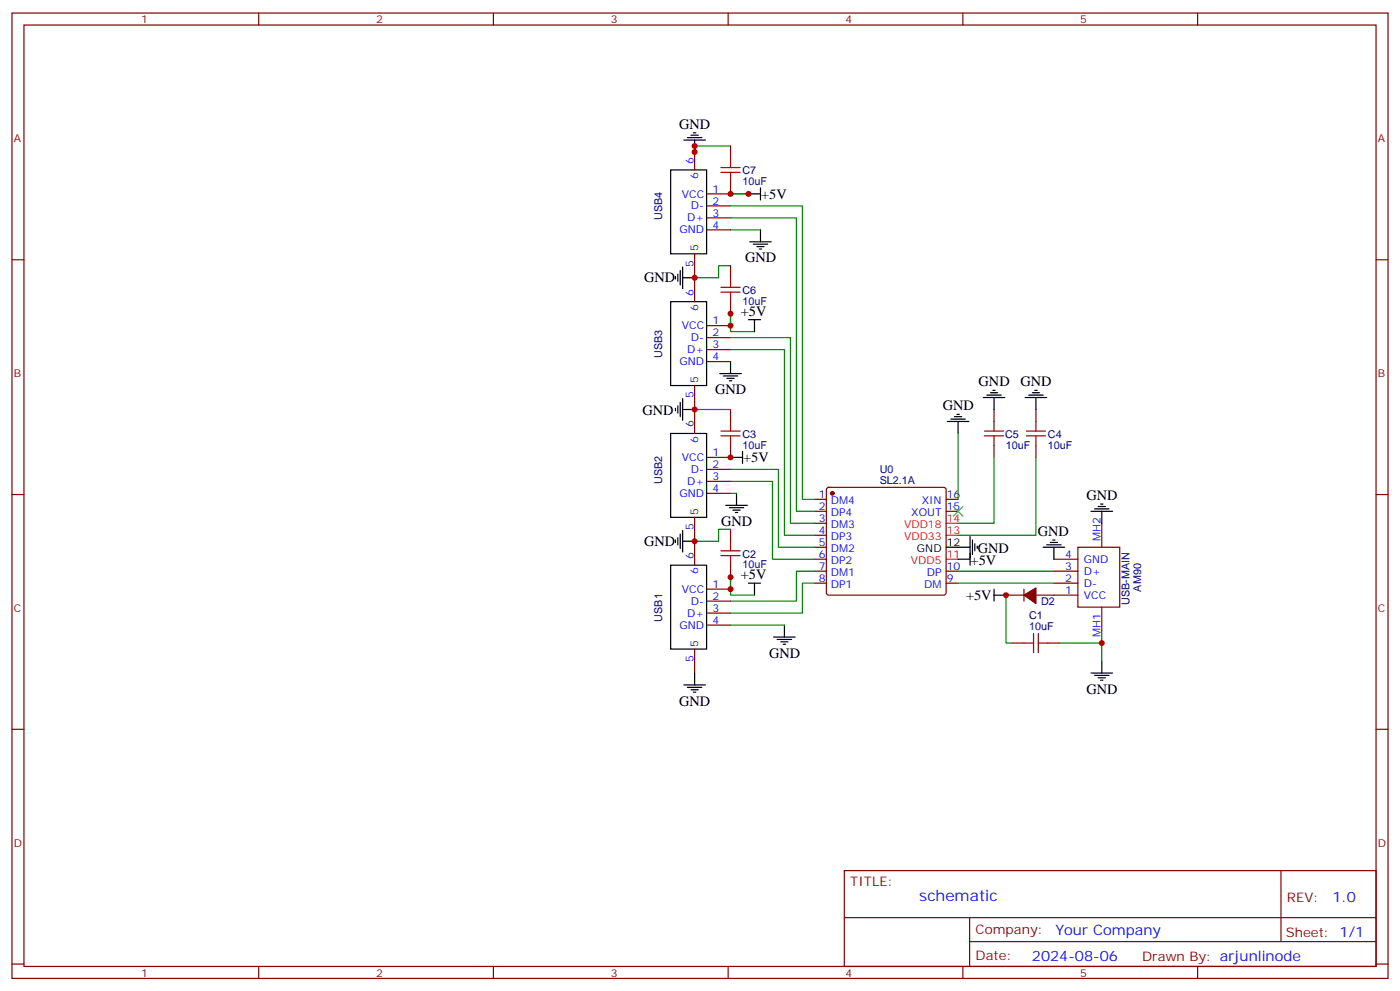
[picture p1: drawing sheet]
<svg xmlns="http://www.w3.org/2000/svg" width="412mm" height="292mm" viewBox="0 0 412 292" stroke-linecap="round" stroke-linejoin="round" font-family="sans-serif">
<g fill="none" stroke="#870000" stroke-width=".35">
<path d="M3.5 3.8h405.4v284.4h-405.4zM7.1 7.4h398.2v277.3h-398.2zM76.2 3.8v3.6M145.3 3.8v3.6M214.5 3.8v3.6M283.6 3.8v3.6M352.8 3.8v3.6M204.6 43v7.1M215.2 43v3.5M215.2 53.6v3.5h-7.1M3.5 76.5h3.6M204.6 74.8v14.1"/>
<path d="M208.1 60.6h7.1M208.1 64.2h7.1M208.1 67.7h7.1M215.2 78.3v3.5M405.3 76.5h3.6M208.1 95.9h7.1M208.1 99.4h7.1M215.2 88.9v3.5M204.6 113.6v14.1M208.1 103h7.1M208.1 106.5h7.1M208.1 138.3h7.1"/>
<path d="M215.2 131.2v3.5h-7.1M215.2 120.6v3.5M292.8 120.6v3.5M292.8 131.2v3.5M305.2 120.6v3.5M305.2 131.2v3.5M3.5 145.7h3.6M204.6 152.4v14.1M208.1 141.8h7.1M208.1 145.3h7.1M215.2 155.9v3.5M239.9 147.1h3.5"/>
<path d="M239.9 150.6h3.5M239.9 154.1h3.5M239.9 157.7h3.5M243.7 143.8l.4-.3h33.9l.5 .3 .2 .5v30.3l-.2 .5-.5 .2h-33.9l-.5-.2-.2-.5v-30.3zM278.7 147.1h3.5M278.7 150.6h3.5M324.6 154.1v7.1M405.3 145.7h3.6M208.1 173.5h7.1M208.1 177.1h7.1M215.2 166.5v3.5M239.9 164.7h3.5"/>
<path d="M239.9 168.2h3.5M239.9 171.8h3.5M239.9 161.2h3.5M278.7 168.2h3.5M278.7 171.8h3.5M296.3 175.3h5.3M301.6 173.5v3.6M305.2 175.3h12.3M310.4 164.7h7.1M310.4 168.2h7.1M310.4 171.8h7.1M317.5 161.2h12.3v17.6h-12.3z"/>
<path d="M324.6 178.8v7.1M204.6 191.2v7M208.1 180.6h7.1M208.1 184.1h7.1M298.1 189.4h3.5M308.7 189.4h3.5M3.5 214.8h3.6M405.3 214.8h3.6M248.7 256.4h156.6v28.3h-156.6zM377.3 256.5v20.8M248.7 270.3h156.5M285.6 277.3h119.6"/>
<path d="M285.6 270.3v14.1M3.5 284h3.6M76.2 284.7v3.5M145.3 284.7v3.5M214.5 284.7v3.5M283.6 284.7v3.5M352.8 284.7v3.5M405.3 284h3.6"/>
</g>
<g fill="none" stroke="#000" stroke-width=".35">
<path d="M203.6 39.8h2.1M204.3 39.1h.7M197.6 50.1h10.5v24.7h-10.5zM201.4 41.2h6.4M202.5 40.5h4.2M204.6 41.2v3.6M220.5 57.1h3.5M224 55.4v3.5M200.4 79.7v4.2M201.1 78.6v6.4M220.8 71.2h6.4M221.9 71.9h4.2"/>
<path d="M223 72.6h2.1M223.7 73.3h.7M224 67.7v3.5M197.6 88.9h10.5v24.7h-10.5zM199 81.5v.7M199.7 80.8v2.1M201.1 81.8h3.5M220.5 94.2h3.5M222.2 94.2v3.5M199.7 119.6v2.1M200.4 118.5v4.2M201.1 117.4v6.4"/>
<path d="M212 110h6.4M213.1 110.7h4.2M214.1 111.4h2.2M214.8 112.1h.7M215.2 106.5v3.5M289.6 117.1h6.4M290.7 116.4h4.2M291.7 115.7h2.2M292.5 115h.7M292.8 117.1v3.5M302 117.1h6.3M303 116.4h4.3"/>
<path d="M304.1 115.7h2.1M304.8 115h.7M305.2 117.1v3.5M197.6 127.7h10.5v24.7h-10.5zM199 120.3v.7M201.1 120.6h3.5M215.2 134.7h3.5M218.7 133v3.5M279 124.1h6.4M280.1 123.4h4.2M281.2 122.7h2.1M281.9 122h.7"/>
<path d="M282.2 124.1v3.6M199 159.1v.7M199.7 158.4v2.1M200.4 157.3v4.2M201.1 156.2v6.4M201.1 159.4h3.5M213.8 148.8h6.3M214.8 149.5h4.3M215.9 150.2h2.1M216.6 151h.7M217 145.3v3.5M285.8 158v8.5"/>
<path d="M286.5 159.1v4.2M309.4 159.8h2.1M310.1 159.1h.7M321.4 150.6h6.3M322.4 149.9h4.3M323.5 149.2h2.1M324.2 148.5h.7M324.6 150.6v3.5M197.6 166.5h10.5v24.7h-10.5zM220.5 171.8h3.5M222.2 171.8v3.5M278.7 161.2h7.1"/>
<path d="M282.2 164.7h3.6M287.2 160.1v2.1M287.9 160.8v.7M292.8 175.3h3.5M292.8 173.5v3.6M307.3 161.2h6.3M308.3 160.5h4.3M310.4 161.2v3.5M204.6 198.2v3.6M227.9 187.6h6.3M229 188.3h4.2M230 189.1h2.1"/>
<path d="M230.7 189.8h.7M231.1 184.1v3.5M321.4 198.2h6.3M322.4 198.9h4.3M323.5 199.6h2.1M324.6 194.7v3.5M201.4 201.8h6.4M202.5 202.5h4.2M203.6 203.2h2.1M204.3 203.9h.7M324.2 200.3h.7"/>
</g>
<g fill="#870000" stroke="#870000" stroke-width=".35">
<path d="M301.6 175.3l3.6-2.1v4.6z"/>
<circle cx="245.2" cy="145.3" r=".53"/>
</g>
<path d="M278.7 157.7h3.5M278.7 154.1h3.5M278.7 164.7h3.5" fill="none" stroke="#f00" stroke-width=".35"/>
<g fill="none" stroke="#008700" stroke-width=".35">
<path d="M204.6 43v1.8v-1.8h10.6M215.2 57.1h5.3M215.2 78.3h-3.5v3.5h-7.1M215.2 60.6h21.2v86.5h3.5M215.2 64.2h19.4v86.4h5.3M215.2 67.7h8.8M215.2 95.9v-3.5v5.3h7M215.2 99.4h17.6v54.7h7.1M215.2 103h15.9v54.7h8.8M204.6 120.6h10.6M215.2 138.3h14.1v22.9h10.6M282.2 127.7v19.4"/>
<path d="M292.8 134.7v19.4h-10.6M305.2 134.7v23h-23M215.2 155.9h-3.5v3.5h-7.1M215.2 141.8h12.3v22.9h12.4M215.2 145.3h1.8M215.2 173.5v-3.5v5.3h7M239.9 171.8h-3.5v8.8h-21.2M239.9 168.2h-5.3v8.9h-19.4M282.2 171.8h28.2M282.2 168.2h28.2M296.3 175.3v14.1h1.8M215.2 184.1h15.9"/>
<path d="M312.2 189.4h12.4M324.6 185.9v8.8"/>
</g>
<g fill="none" stroke="#a10000" stroke-width=".35">
<path d="M212.4 50.8h5.6M212.4 49.4h5.6M215.2 46.5v2.9M215.2 50.8v2.8M212.4 86h5.6M212.4 84.6h5.6M215.2 81.8v2.8M215.2 86v2.9M212.4 128.4h5.6M212.4 127h5.6M215.2 124.1v2.9M215.2 128.4v2.8"/>
<path d="M290 128.4h5.6M290 127h5.6M292.8 124.1v2.9M292.8 128.4v2.8M302.3 128.4h5.7M302.3 127h5.7M305.2 124.1v2.9M305.2 128.4v2.8M215.2 159.4v2.8M212.4 163.7h5.6M212.4 162.2h5.6M215.2 163.7v2.8"/>
<path d="M301.6 189.4h2.8M304.4 186.6v5.6M305.9 189.4h2.8M305.9 186.6v5.6"/>
</g>
<path d="M280.8 149.2l2.8 2.8M283.6 149.2l-2.8 2.8" fill="none" stroke="#3c3" stroke-width=".35"/>
<g fill="#c00">
<circle cx="296.3" cy="175.3" r=".88"/>
<circle cx="324.6" cy="189.4" r=".88"/>
<circle cx="215.2" cy="173.5" r=".88"/>
<circle cx="215.2" cy="170" r=".88"/>
<circle cx="204.6" cy="159.4" r=".88"/>
<circle cx="204.6" cy="120.6" r=".88"/>
<circle cx="204.6" cy="44.8" r=".88"/>
<circle cx="220.5" cy="57.1" r=".88"/>
<circle cx="204.6" cy="43" r=".88"/>
<circle cx="204.6" cy="81.8" r=".88"/>
<circle cx="215.2" cy="92.4" r=".88"/>
<circle cx="215.2" cy="95.9" r=".88"/>
<circle cx="215.2" cy="57.1" r=".88"/>
<circle cx="215.2" cy="134.7" r=".88"/>
</g>
<text font-size="4.6" fill="#00f" x="270.8" y="265.5">schematic</text>
<g font-size="4.2">
<text x="200.1" y="37.9">GND</text>
<text x="224.2" y="58.5">+5V</text>
<text x="219.5" y="77.3">GND</text>
<text x="189.7" y="83.2">GND</text>
<text x="218.2" y="93">+5V</text>
<text x="288.3" y="113.8">GND</text>
<text x="300.6" y="113.8">GND</text>
<text x="210.7" y="116.1">GND</text>
<text x="189.3" y="122.2">GND</text>
<text x="277.7" y="120.8">GND</text>
<text x="218.9" y="136.1">+5V</text>
<text x="320" y="147.3">GND</text>
<text x="212.4" y="154.9">GND</text>
<text x="189.7" y="160.8">GND</text>
<text x="305.7" y="157.8">GND</text>
<text x="285.9" y="166.3">+5V</text>
<text x="288" y="162.8">GND</text>
<text x="218.2" y="170.6">+5V</text>
<text x="284.6" y="176.7">+5V</text>
<text x="226.5" y="193.7">GND</text>
<text x="200.1" y="207.8">GND</text>
<text x="320" y="204.3">GND</text>
</g>
<g font-size="4.2" fill="#00f">
<text x="392.5" y="265.7">1.0</text>
<text x="310.9" y="275.3">Your Company</text>
<text x="304" y="283.1">2024-08-06</text>
</g>
<g font-size="3.9" fill="#800">
<text x="250.5" y="261">TITLE:</text>
<text x="379.1" y="265.7">REV:</text>
<text x="287.4" y="275.2">Company:</text>
<text x="378.7" y="275.8">Sheet: 1/1</text>
<text x="287.4" y="282.9">Date:</text>
<text x="336.4" y="283">Drawn By: arjunlinode</text>
</g>
<g font-size="3.2" fill="#800">
<text x="41.6" y="6.8">1</text>
<text x="110.8" y="6.8">2</text>
<text x="179.9" y="6.8">3</text>
<text x="249.1" y="6.8">4</text>
<text x="318.2" y="6.8">5</text>
<text x="4.1" y="41.9">A</text>
<text x="405.9" y="41.9">A</text>
<text x="4.1" y="111.1">B</text>
<text x="405.9" y="111.1">B</text>
<text x="4.1" y="180.2">C</text>
<text x="405.9" y="180.2">C</text>
<text x="4.1" y="249.4">D</text>
<text x="405.9" y="249.4">D</text>
<text x="41.6" y="287.7">1</text>
<text x="110.8" y="287.7">2</text>
<text x="179.9" y="287.7">3</text>
<text x="249.1" y="287.7">4</text>
<text x="318.2" y="287.7">5</text>
</g>
<g font-size="3.2" fill="#00f">
<text x="204.3" y="48.3" transform="rotate(-90 204.3 48.3)">6</text>
<text x="205.7" y="52.8" transform="rotate(-90 205.7 52.8)">6</text>
<text x="200.8" y="58.2">VCC</text>
<text x="209.9" y="56.8">1</text>
<text x="202.4" y="65.2">D+</text>
<text x="203.5" y="61.7">D-</text>
<text x="209.9" y="60.3">2</text>
<text x="209.9" y="63.8">3</text>
<text x="200.2" y="68.8">GND</text>
<text x="209.9" y="67.3">4</text>
<text x="205.7" y="74" transform="rotate(-90 205.7 74)">5</text>
<text x="204.3" y="78.5" transform="rotate(-90 204.3 78.5)">5</text>
<text x="204.3" y="87.1" transform="rotate(-90 204.3 87.1)">6</text>
<text x="205.7" y="91.6" transform="rotate(-90 205.7 91.6)">6</text>
<text x="209.9" y="95.6">1</text>
<text x="200.8" y="97">VCC</text>
<text x="203.5" y="100.5">D-</text>
<text x="209.9" y="99.1">2</text>
<text x="200.2" y="107.6">GND</text>
<text x="202.4" y="104">D+</text>
<text x="209.9" y="102.6">3</text>
<text x="209.9" y="106.2">4</text>
<text x="205.7" y="112.9" transform="rotate(-90 205.7 112.9)">5</text>
<text x="204.3" y="117.3" transform="rotate(-90 204.3 117.3)">5</text>
<text x="204.3" y="125.9" transform="rotate(-90 204.3 125.9)">6</text>
<text x="205.7" y="130.4" transform="rotate(-90 205.7 130.4)">6</text>
<text x="200.8" y="135.8">VCC</text>
<text x="209.9" y="134.4">1</text>
<text x="209.9" y="137.9">2</text>
<text x="202.4" y="142.8">D+</text>
<text x="203.5" y="139.3">D-</text>
<text x="209.9" y="141.4">3</text>
<text x="200.2" y="146.4">GND</text>
<text x="209.9" y="145">4</text>
<text x="241.2" y="146.7">1</text>
<text x="244.7" y="148.5">DM4</text>
<text x="271.5" y="148.5">XIN</text>
<text x="278.9" y="146.7">16</text>
<text x="205.7" y="151.7" transform="rotate(-90 205.7 151.7)">5</text>
<text x="241.2" y="150.2">2</text>
<text x="241.2" y="153.8">3</text>
<text x="244.7" y="152">DP4</text>
<text x="244.7" y="155.5">DM3</text>
<text x="268.4" y="152">XOUT</text>
<text x="278.9" y="150.2">15</text>
<text x="204.3" y="156.1" transform="rotate(-90 204.3 156.1)">5</text>
<text x="241.2" y="157.3">4</text>
<text x="241.2" y="160.8">5</text>
<text x="244.7" y="159.1">DP3</text>
<text x="324.2" y="159.4" transform="rotate(-90 324.2 159.4)">MH2</text>
<text x="204.3" y="164.7" transform="rotate(-90 204.3 164.7)">6</text>
<text x="241.2" y="164.4">6</text>
<text x="241.2" y="167.9">7</text>
<text x="244.7" y="162.6">DM2</text>
<text x="244.7" y="166.1">DP2</text>
<text x="278.9" y="167.9">10</text>
<text x="313.7" y="164.4">4</text>
<text x="313.7" y="167.9">3</text>
<text x="319.3" y="165.8">GND</text>
<text x="205.7" y="169.2" transform="rotate(-90 205.7 169.2)">6</text>
<text x="209.9" y="173.2">1</text>
<text x="241.2" y="171.4">8</text>
<text x="244.7" y="169.7">DM1</text>
<text x="244.7" y="173.2">DP1</text>
<text x="272.3" y="173.2">DM</text>
<text x="273" y="169.7">DP</text>
<text x="278.9" y="171.4">9</text>
<text x="313.7" y="171.4">2</text>
<text x="319.3" y="169.3">D+</text>
<text x="319.3" y="172.8">D-</text>
<text x="200.8" y="174.6">VCC</text>
<text x="203.5" y="178.1">D-</text>
<text x="209.9" y="176.7">2</text>
<text x="313.7" y="174.9">1</text>
<text x="319.3" y="176.4">VCC</text>
<text x="200.2" y="185.2">GND</text>
<text x="202.4" y="181.6">D+</text>
<text x="209.9" y="180.2">3</text>
<text x="209.9" y="183.8">4</text>
<text x="205.7" y="190.5" transform="rotate(-90 205.7 190.5)">5</text>
<text x="324.2" y="187.7" transform="rotate(-90 324.2 187.7)">MH1</text>
<text x="204.3" y="195" transform="rotate(-90 204.3 195)">5</text>
</g>
<g font-size="3.2" fill="#000080">
<text x="218.7" y="51.3">C7</text>
<text x="218.7" y="54.5">10uF</text>
<text x="195.1" y="64.9" transform="rotate(-90 195.1 64.9)">USB4</text>
<text x="218.7" y="89.8">10uF</text>
<text x="218.7" y="86.6">C6</text>
<text x="195.1" y="105.4" transform="rotate(-90 195.1 105.4)">USB3</text>
<text x="218.7" y="128.9">C3</text>
<text x="296.1" y="128.9">C5</text>
<text x="308.7" y="128.9">C4</text>
<text x="218.7" y="132.2">10uF</text>
<text x="296.3" y="132.2">10uF</text>
<text x="308.7" y="132.2">10uF</text>
<text x="195.1" y="142.5" transform="rotate(-90 195.1 142.5)">USB2</text>
<text x="259.1" y="142.5">SL2.1A</text>
<text x="259.1" y="139.4">U0</text>
<text x="218.7" y="167.4">10uF</text>
<text x="218.7" y="164.2">C2</text>
<text x="306.7" y="178.3">D2</text>
<text x="332.7" y="178.1" transform="rotate(-90 332.7 178.1)">USB-MAIN</text>
<text x="336.2" y="174.2" transform="rotate(-90 336.2 174.2)">AM90</text>
<text x="195.1" y="183.1" transform="rotate(-90 195.1 183.1)">USB1</text>
<text x="303.1" y="185.5">10uF</text>
<text x="303.1" y="182.3">C1</text>
</g>
<g font-size="3.2" fill="#f00">
<text x="266.3" y="155.5">VDD18</text>
<text x="278.9" y="153.8">14</text>
<text x="266.3" y="159.1">VDD33</text>
<text x="278.9" y="157.3">13</text>
<text x="268.3" y="166.1">VDD5</text>
<text x="278.9" y="164.4">11</text>
</g>
<g font-size="3.2">
<text x="278.9" y="160.8">12</text>
<text x="270.1" y="162.6">GND</text>
</g>
</svg>
